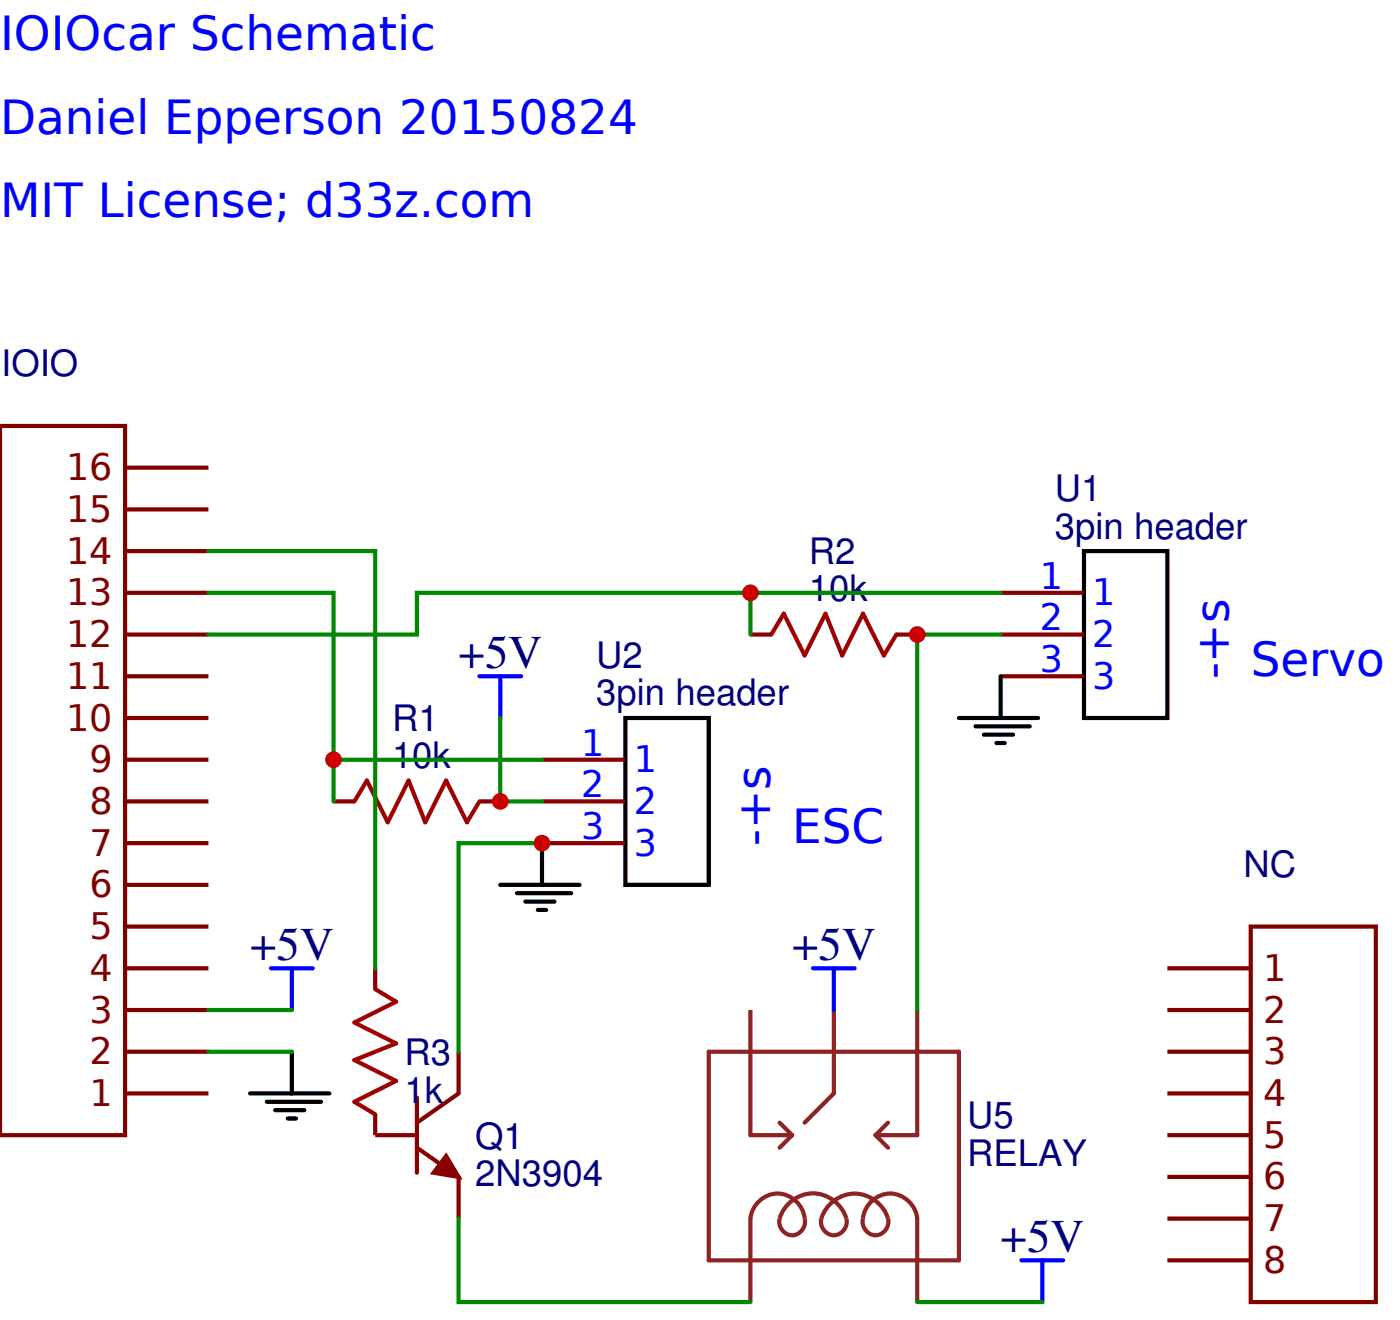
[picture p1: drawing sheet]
<svg xmlns="http://www.w3.org/2000/svg" width="90mm" height="84mm" viewBox="0 0 90 84" stroke-linecap="round" stroke-linejoin="round" font-family="sans-serif">
<path d="M69.3 35.2h5.4v10.7h-5.4zM32 56.6h5.1M33.1 57.1h3.4M33.6 57.6h1.9M34.4 58.2h.5M34.7 53.9v2.7M40 45.9h5.3v10.7h-5.3zM61.3 45.9h5.1M62.4 46.4h3.5M62.9 47h1.9M63.7 47.5h.6M64 43.2v2.7" fill="none" stroke="#000" stroke-width=".27"/>
<g fill="none" stroke="#800" stroke-width=".27">
<path d="M64 37.9h5.3M21.3 51.2h1.4M30.7 51.2h1.3M34.7 48.6h5.3M34.7 51.2h5.3M34.7 53.9h5.3M48 40.6h1.3M57.3 40.6h1.4M64 40.6h5.3M64 43.2h5.3M24 71.2v1.4h2.7M24 61.9v1.3"/>
<path d="M26.7 73.4l2.6 1.8v2.7M26.7 70.2v4.8M29.3 67.2v2.7l-2.6 1.9"/>
</g>
<path d="M22.7 51.2l.8-1.3 1.3 2.7 1.3-2.7 1.1 2.7 1.3-2.7 1.4 2.7 .8-1.4M49.3 40.6l.8-1.4 1.4 2.7 1.3-2.7 1.1 2.7 1.3-2.7 1.3 2.7 .8-1.3M24 63.2l1.3 .8-2.6 1.4 2.6 1.3-2.6 1.1 2.6 1.3-2.6 1.3 1.3 .8" fill="none" stroke="#a00000" stroke-width=".27"/>
<path d="M45.3 67.2h16v13.4h-16zM48 64.6v8h2.7M49.9 71.8l.8 .8M50.7 72.6l-.8 .8M53.3 64.6v5.3l-1.8 1.9M56 72.6l.8 .8M56.8 71.8l-.8 .8M58.7 64.6v8h-2.7M48 83.2v-5.3a1.75 1.75 0 0 1 1.9-1.6 1.75 1.75 0 0 1 1.6 2 .83 .83 0 0 1-1 .6 .83 .83 0 0 1-.6-1 2.18 2.18 0 0 1 2.3-1.6 2.18 2.18 0 0 1 1.9 2 .83 .83 0 0 1-1 .6 .83 .83 0 0 1-.6-1 2.18 2.18 0 0 1 2.3-1.6 2.18 2.18 0 0 1 2 2 .83 .83 0 0 1-1 .6 .83 .83 0 0 1-.6-1 1.74 1.74 0 0 1 1.7-1.6 1.74 1.74 0 0 1 1.8 1.6v5.3" fill="none" stroke="#8d2323" stroke-width=".27"/>
<path d="M28.5 73.9l.8 1.3-1.6-.2z" fill="#800" stroke="#800" stroke-width=".27"/>
<path d="M30.7 43.2h2.6M32 43.2v2.7M52 61.9h2.7M53.3 61.9v2.7" fill="none" stroke="#00f" stroke-width=".27"/>
<path d="M64 37.9h-16v2.7M32 45.9v5.3h2.7" fill="none" stroke="#080" stroke-width=".27"/>
<circle cx="32" cy="51.2" r=".53" fill="#c00"/>
<path d="M34.7 48.6h-13.4v2.6M64 40.6h-5.3v24" fill="none" stroke="#080" stroke-width=".27"/>
<circle cx="58.7" cy="40.6" r=".53" fill="#c00"/>
<path d="M34.7 53.9h-5.4v13.3" fill="none" stroke="#080" stroke-width=".27"/>
<circle cx="34.7" cy="53.9" r=".53" fill="#c00"/>
<path d="M29.3 77.9v5.3h18.7M58.7 83.2h8" fill="none" stroke="#080" stroke-width=".27"/>
<path d="M65.3 80.6h2.7M66.7 80.6v2.6" fill="none" stroke="#00f" stroke-width=".27"/>
<path d="M80 59.2h8v24h-8z" fill="#fff" stroke="#800000" stroke-width=".27"/>
<path d="M74.7 61.9h5.3M74.7 64.6h5.3M74.7 67.2h5.3M74.7 69.9h5.3M74.7 72.6h5.3M74.7 75.2h5.3M74.7 77.9h5.3M74.7 80.6h5.3" fill="none" stroke="#800000" stroke-width=".27"/>
<path d="M0 27.2h8v45.4h-8z" fill="#fff" stroke="#800000" stroke-width=".27"/>
<g fill="none" stroke="#800000" stroke-width=".27">
<path d="M8 37.9h5.3M8 35.2h5.3M8 32.6h5.3M8 29.9h5.3M8 59.2h5.3M8 56.6h5.3M8 53.9h5.3M8 51.2h5.3M8 48.6h5.3M8 45.9h5.3M8 43.2h5.3M8 40.6h5.3"/>
<path d="M8 69.9h5.3M8 67.2h5.3M8 64.6h5.3M8 61.9h5.3"/>
</g>
<path d="M17.3 61.9h2.7M18.7 61.9v2.7" fill="none" stroke="#00f" stroke-width=".27"/>
<path d="M16 69.9h5.1M17.1 70.4h3.4M17.6 71h1.9M18.4 71.5h.5M18.7 67.2v2.7" fill="none" stroke="#000" stroke-width=".27"/>
<path d="M13.3 37.9h8v10.7M13.3 67.2h5.4M13.3 64.6h5.4" fill="none" stroke="#080" stroke-width=".27"/>
<circle cx="21.3" cy="48.6" r=".53" fill="#c00"/>
<path d="M48 37.9h-21.3v2.7h-13.4" fill="none" stroke="#080" stroke-width=".27"/>
<circle cx="48" cy="37.9" r=".53" fill="#c00"/>
<path d="M13.3 35.2h10.7v26.7" fill="none" stroke="#080" stroke-width=".27"/>
<g font-size="3" fill="#00f">
<text x="0" y="3.2">IOIOcar Schematic</text>
<text x="0" y="8.6">Daniel Epperson 20150824</text>
<text x="0" y="13.9">MIT License; d33z.com</text>
<text x="78.6" y="43.4" transform="rotate(-90 78.6 43.4)">-+s</text>
<text x="80" y="43.2">Servo</text>
<text x="50.7" y="53.9">ESC</text>
<text x="49.3" y="54.1" transform="rotate(-90 49.3 54.1)">-+s</text>
</g>
<g font-size="3" fill="#000080">
<text x="29.3" y="42.7">+5V</text>
<text x="16" y="61.4">+5V</text>
<text x="50.7" y="61.4">+5V</text>
<text x="64" y="80">+5V</text>
</g>
<g font-size="2.3" fill="#000080">
<text x=".1" y="24">IOIO</text>
<text x="67.5" y="34.4">3pin header</text>
<text x="67.5" y="32">U1</text>
<text x="51.7" y="38.4">10k</text>
<text x="51.7" y="36">R2</text>
<text x="25.1" y="46.7">R1</text>
<text x="38.1" y="45.1">3pin header</text>
<text x="38.1" y="42.7">U2</text>
<text x="25.1" y="49.1">10k</text>
<text x="79.6" y="56">NC</text>
<text x="25.9" y="70.5">1k</text>
<text x="25.9" y="68.1">R3</text>
<text x="30.4" y="75.8">2N3904</text>
<text x="30.4" y="73.4">Q1</text>
<text x="61.9" y="74.5">RELAY</text>
<text x="61.9" y="72.1">U5</text>
</g>
<g font-size="2.3" fill="#800000">
<text x="4.2" y="33.4">15</text>
<text x="4.2" y="30.7">16</text>
<text x="4.2" y="41.4">12</text>
<text x="4.2" y="38.7">13</text>
<text x="4.2" y="36">14</text>
<text x="4.2" y="46.7">10</text>
<text x="4.2" y="44">11</text>
<text x="5.7" y="52">8</text>
<text x="5.7" y="49.4">9</text>
<text x="5.7" y="57.4">6</text>
<text x="5.7" y="54.7">7</text>
<text x="5.7" y="65.4">3</text>
<text x="5.7" y="62.7">4</text>
<text x="5.7" y="60">5</text>
<text x="80.8" y="62.7">1</text>
<text x="80.8" y="65.4">2</text>
<text x="5.7" y="70.7">1</text>
<text x="5.7" y="68">2</text>
<text x="80.8" y="68">3</text>
<text x="80.8" y="70.7">4</text>
<text x="80.8" y="73.4">5</text>
<text x="80.8" y="76">6</text>
<text x="80.8" y="78.7">7</text>
<text x="80.8" y="81.4">8</text>
</g>
<g font-size="2.3" fill="#00f">
<text x="66.5" y="37.6">1</text>
<text x="66.5" y="40.3">2</text>
<text x="69.9" y="38.7">1</text>
<text x="69.9" y="41.4">2</text>
<text x="66.5" y="43">3</text>
<text x="69.9" y="44">3</text>
<text x="37.2" y="48.3">1</text>
<text x="37.2" y="51">2</text>
<text x="37.2" y="53.6">3</text>
<text x="40.5" y="49.4">1</text>
<text x="40.5" y="52">2</text>
<text x="40.5" y="54.7">3</text>
</g>
</svg>
